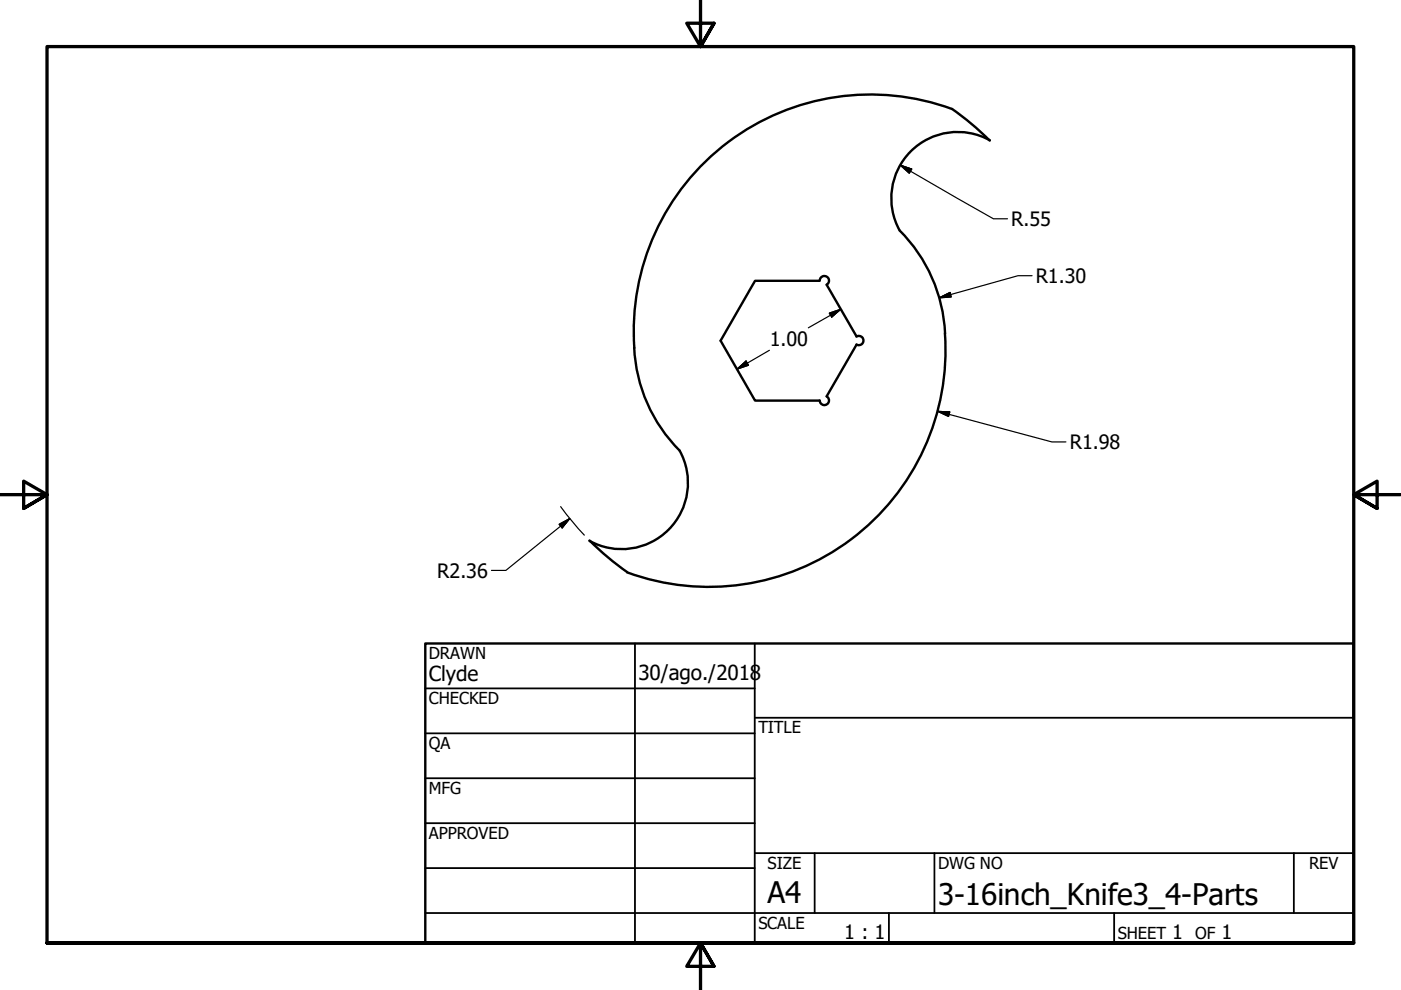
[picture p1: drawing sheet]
<svg xmlns="http://www.w3.org/2000/svg" width="297mm" height="210mm" viewBox="0 0 297 210" stroke-linecap="round" stroke-linejoin="round" font-family="sans-serif">
<!-- layer: Visible (ANSI) -->
<path d="M209.8 29.8l-2.2-2.2-3.2-2.6a13.5 13.5 0 0 0-6.9-3.3 50.1 50.1 0 0 0-62.1 58.5 33 33 0 0 0 8.7 15.3 14.1 14.1 0 0 1-2.4 16.8 14.1 14.1 0 0 1-16.7 2.4M209.9 29.7a14.1 14.1 0 0 0-16.8 2.4 14.1 14.1 0 0 0-2.4 16.8 33.4 33.4 0 0 1 9.8 24.1 50.2 50.2 0 0 1-67.5 48.4M173.7 59.5h-13.6l-7.3 12.7 7.3 12.7h13.6M173.8 59.5a.98 .98 0 0 1 1.5-.8 .98 .98 0 0 1 0 1.7M175.3 60.4l6.3 11a.98 .98 0 0 1 1.5 .8 .98 .98 0 0 1-1.5 .9l-6.3 10.9M175.3 84.1a.98 .98 0 0 1 0 1.7 .98 .98 0 0 1-1.5-.9M125 114.6l3.9 3.5 4.1 3.2" fill="none" stroke="#000" stroke-width=".51"/>
<!-- layer: Border (ANSI) -->
<path d="M148.5 -.1v10l-2.9-5h5.8l-2.9 5 2.9-5M0 104.9h10l-5-2.9v5.8l5-2.9-5 2.9M297 104.9h-10l5-2.9v5.8l-5-2.9 5 2.9M10 199.9v-190h277v190h-277h277M151.4 204.9l-2.9-5 2.9 5h-5.8l2.9-5v10" fill="none" stroke="#000" stroke-width=".7"/>
<!-- layer: Title (ANSI) -->
<g fill="none" stroke="#000" stroke-width=".38">
<path d="M134.6 136.4v63.5M160 136.4v63.5M90.2 146h69.8M90.2 155.5h69.8M160 152.2h127M90.2 165h69.8M90.2 174.5h69.8M90.2 193.6h196.8M90.2 184.1h69.8M160 180.9h127M172.7 180.9v12.7M188.5 193.6v6.3"/>
<path d="M198.1 180.9v12.7M236.2 193.6v6.3M274.3 180.9v12.7"/>
</g>
<path d="M90.2 136.4h196.8v63.5h-196.8z" fill="none" stroke="#000" stroke-width=".51"/>
<!-- layer: Dimension (ANSI) -->
<g fill="none" stroke="#000" stroke-width=".25">
<path d="M190.9 35l2.4 .8-.5 .9zM190.9 35l19.7 11.4h3M218.8 58.5h-3l-16.7 4.7M156.3 78.3l1.9-1.7 .5 .8zM163.1 74.3l-6.8 4M175.8 66.4l2.4-.8-1.9 1.6zM178.2 65.6l-6.8 3.9M199.1 63.2l2.3-1.2 .3 1zM198.8 87.2l2.6 .1-.3 1zM198.8 87.2l24.2 6.5h3M118.6 111.2l2.2-1.2-1.6 1.9zM118.9 107.4l2.7 3.5 2.3 2.6"/>
<path d="M120.8 110l-13.5 10.9h-3.1"/>
</g>
<path d="M190.9 35l2.4 .8zM190.9 35l2.4 .8-.5 .9zM156.3 78.3l1.9-1.7zM156.3 78.3l1.9-1.7 .5 .8zM176.3 67.2l1.9-1.6zM175.8 66.4l2.4-.8-1.9 1.6zM199.1 63.2l2.3-1.2zM199.1 63.2l2.3-1.2 .3 1zM198.8 87.2l2.6 .1zM198.8 87.2l2.6 .1-.3 1zM120.8 110l-1.6 1.9zM118.6 111.2l2.2-1.2-1.6 1.9z" fill="#000" stroke="#000" stroke-width=".25"/>
<g font-size="6.3">
<text x="162.8" y="191.4">A4</text>
<text x="198.9" y="191.9">3-16inch_Knife3_4-Parts</text>
</g>
<g font-size="4.4">
<text x="90.9" y="144.3">Clyde</text>
<text x="135.4" y="144.2">30/ago./2018</text>
</g>
<g font-size="4.2">
<text x="214.4" y="47.9">R.55</text>
<text x="219.6" y="60">R1.30</text>
<text x="163.2" y="73.4">1.00</text>
<text x="226.8" y="95.2">R1.98</text>
<text x="92.7" y="122.5">R2.36</text>
<text x="179" y="199.2">1 : 1</text>
<text x="248.5" y="199.1">1</text>
<text x="259" y="199.1">1</text>
</g>
<g font-size="3.5">
<text x="90.9" y="139.7">DRAWN</text>
<text x="90.9" y="149.3">CHECKED</text>
<text x="160.8" y="155.5">TITLE</text>
<text x="90.9" y="158.8">QA</text>
<text x="90.9" y="168.3">MFG</text>
<text x="90.9" y="177.8">APPROVED</text>
<text x="162.8" y="184.2">SIZE</text>
<text x="198.9" y="184.2">DWG NO</text>
<text x="277.6" y="184.2">REV</text>
<text x="160.8" y="196.9">SCALE</text>
<text x="237" y="199.1">SHEET</text>
<text x="253.4" y="199.1">OF</text>
</g>
</svg>
